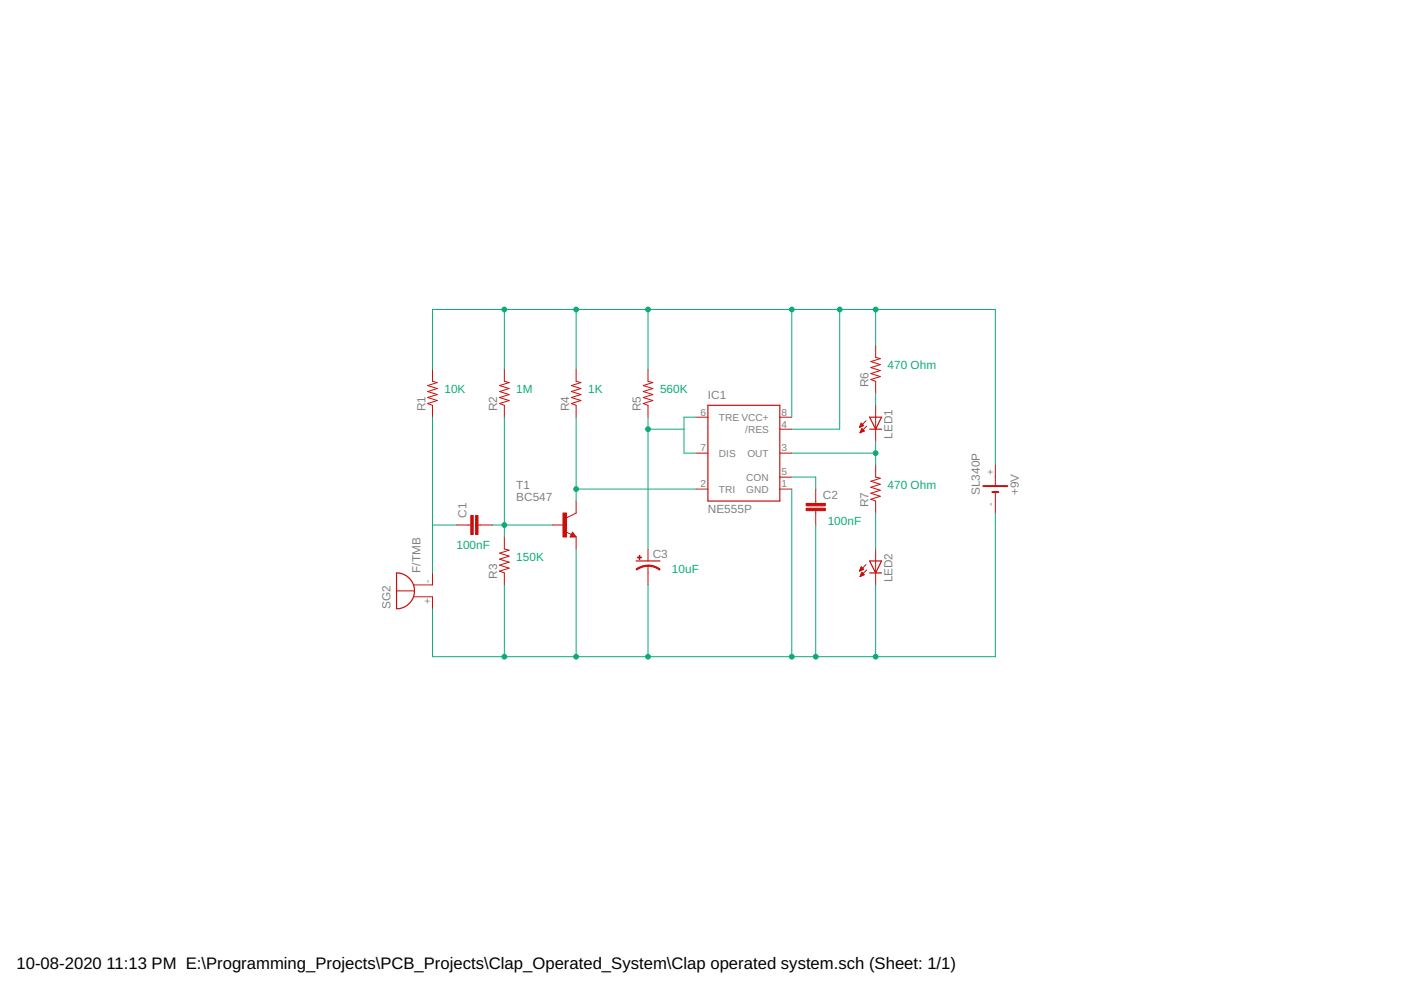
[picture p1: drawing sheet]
<?xml version="1.0" encoding="utf-8"?>
<!DOCTYPE eagle SYSTEM "eagle.dtd">
<!--
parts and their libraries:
SparkFun-AnalogIC: Licensing: CC v3.0 Share-Alike You are welcome to use this library for commercial purposes.
-->
<eagle version="9.6.2">
<drawing>
<settings>
<setting alwaysvectorfont="no"/>
<setting keepoldvectorfont="yes"/>
<setting verticaltext="up"/>
</settings>
<grid distance="0.1" unitdist="inch" unit="inch" style="lines" multiple="1" display="no" altdistance="0.01" altunitdist="inch" altunit="inch"/>
<schematic xreflabel="%F%N/%S.%C%R" xrefpart="/%S.%C%R">
<libraries>
<library name="SparkFun-AnalogIC">
<symbols>
<symbol name="NE555">
<wire x1="-7.62" y1="10.16" x2="-7.62" y2="-10.16" width="0.254" layer="94"/>
<wire x1="-7.62" y1="-10.16" x2="7.62" y2="-10.16" width="0.254" layer="94"/>
<wire x1="7.62" y1="-10.16" x2="7.62" y2="10.16" width="0.254" layer="94"/>
<wire x1="7.62" y1="10.16" x2="-7.62" y2="10.16" width="0.254" layer="94"/>
<text x="-7.62" y="11.43" size="1.778" layer="95">&gt;NAME</text>
<text x="-7.62" y="-12.7" size="1.778" layer="96">&gt;VALUE</text>
<pin name="TRE" x="-10.16" y="7.62" length="short" direction="in"/>
<pin name="OUT" x="10.16" y="0" length="short" direction="out" rot="R180"/>
<pin name="DIS" x="-10.16" y="0" length="short" direction="in"/>
<pin name="TRI" x="-10.16" y="-7.62" length="short" direction="in"/>
<pin name="VCC+" x="10.16" y="7.62" length="short" direction="pwr" rot="R180"/>
<pin name="GND" x="10.16" y="-7.62" length="short" direction="pwr" rot="R180"/>
<pin name="CON" x="10.16" y="-5.08" length="short" direction="in" rot="R180"/>
<pin name="/RES" x="10.16" y="5.08" length="short" direction="in" rot="R180"/>
</symbol>
</symbols>
<devicesets>
<deviceset name="NE555" prefix="IC">
<gates>
<gate name="G$1" symbol="NE555" x="60.96" y="-27.94"/>
</gates>
<devices>
<device name="P" package="DIL-08">
<connects>
<connect gate="G$1" pin="/RES" pad="4"/>
<connect gate="G$1" pin="CON" pad="5"/>
<connect gate="G$1" pin="DIS" pad="7"/>
<connect gate="G$1" pin="GND" pad="1"/>
<connect gate="G$1" pin="OUT" pad="3"/>
<connect gate="G$1" pin="TRE" pad="6"/>
<connect gate="G$1" pin="TRI" pad="2"/>
<connect gate="G$1" pin="VCC+" pad="8"/>
</connects>
<technologies>
<technology name="">
<attribute name="MF" value="Arrow Electronics" constant="no"/>
<attribute name="MPN" value="NE555N" constant="no"/>
<attribute name="OC_FARNELL" value="1467742" constant="no"/>
<attribute name="OC_NEWARK" value="89K1486" constant="no"/>
</technology>
</technologies>
</device>
<device name="D" package="SO08">
<connects>
<connect gate="G$1" pin="/RES" pad="4"/>
<connect gate="G$1" pin="CON" pad="5"/>
<connect gate="G$1" pin="DIS" pad="7"/>
<connect gate="G$1" pin="GND" pad="1"/>
<connect gate="G$1" pin="OUT" pad="3"/>
<connect gate="G$1" pin="TRE" pad="6"/>
<connect gate="G$1" pin="TRI" pad="2"/>
<connect gate="G$1" pin="VCC+" pad="8"/>
</connects>
<technologies>
<technology name=""/>
</technologies>
</device>
</devices>
</deviceset>
</devicesets>
</library>
<library name="SparkFun-Capacitors">
<symbols>
<symbol name="CAP">
<wire x1="0" y1="2.54" x2="0" y2="2.032" width="0.1524" layer="94"/>
<wire x1="0" y1="0" x2="0" y2="0.508" width="0.1524" layer="94"/>
<text x="1.524" y="2.921" size="1.778" layer="95">&gt;NAME</text>
<text x="1.524" y="-2.159" size="1.778" layer="96">&gt;VALUE</text>
<rectangle x1="-2.032" y1="0.508" x2="2.032" y2="1.016" layer="94"/>
<rectangle x1="-2.032" y1="1.524" x2="2.032" y2="2.032" layer="94"/>
<pin name="1" x="0" y="5.08" visible="off" length="short" direction="pas" swaplevel="1" rot="R270"/>
<pin name="2" x="0" y="-2.54" visible="off" length="short" direction="pas" swaplevel="1" rot="R90"/>
</symbol>
<symbol name="CAP_POL">
<wire x1="-2.54" y1="0" x2="2.54" y2="0" width="0.254" layer="94"/>
<wire x1="0" y1="-1.016" x2="0" y2="-2.54" width="0.1524" layer="94"/>
<wire x1="0" y1="-1" x2="2.4892" y2="-1.8542" width="0.254" layer="94" curve="-37.878202" cap="flat"/>
<wire x1="-2.4669" y1="-1.8504" x2="0" y2="-1.0161" width="0.254" layer="94" curve="-37.376341" cap="flat"/>
<text x="1.016" y="0.635" size="1.778" layer="95">&gt;NAME</text>
<text x="1.016" y="-4.191" size="1.778" layer="96">&gt;VALUE</text>
<rectangle x1="-2.253" y1="0.668" x2="-1.364" y2="0.795" layer="94"/>
<rectangle x1="-1.872" y1="0.287" x2="-1.745" y2="1.176" layer="94"/>
<pin name="+" x="0" y="2.54" visible="off" length="short" direction="pas" swaplevel="1" rot="R270"/>
<pin name="-" x="0" y="-5.08" visible="off" length="short" direction="pas" swaplevel="1" rot="R90"/>
</symbol>
</symbols>
<devicesets>
<deviceset name="0.1UF-50V-20%(PTH)" prefix="C" uservalue="yes">
<gates>
<gate name="G$1" symbol="CAP" x="0" y="-2.54"/>
</gates>
<devices>
<device name="KIT-EZ" package="CAP-PTH-SMALL-KIT">
<connects>
<connect gate="G$1" pin="1" pad="1"/>
<connect gate="G$1" pin="2" pad="2"/>
</connects>
<technologies>
<technology name="">
<attribute name="PROD_ID" value="CAP-08370" constant="no"/>
</technology>
</technologies>
</device>
</devices>
</deviceset>
<deviceset name="CAP_POL" prefix="C" uservalue="yes">
<gates>
<gate name="G$1" symbol="CAP_POL" x="0" y="0"/>
</gates>
<devices>
<device name="1206" package="EIA3216">
<connects>
<connect gate="G$1" pin="+" pad="A"/>
<connect gate="G$1" pin="-" pad="C"/>
</connects>
<technologies>
<technology name=""/>
</technologies>
</device>
<device name="3528" package="EIA3528">
<connects>
<connect gate="G$1" pin="+" pad="A"/>
<connect gate="G$1" pin="-" pad="C"/>
</connects>
<technologies>
<technology name=""/>
</technologies>
</device>
<device name="PTH1" package="CPOL-RADIAL-100UF-25V">
<connects>
<connect gate="G$1" pin="+" pad="1"/>
<connect gate="G$1" pin="-" pad="2"/>
</connects>
<technologies>
<technology name=""/>
</technologies>
</device>
<device name="PTH2" package="CPOL-RADIAL-10UF-25V">
<connects>
<connect gate="G$1" pin="+" pad="1"/>
<connect gate="G$1" pin="-" pad="2"/>
</connects>
<technologies>
<technology name=""/>
</technologies>
</device>
<device name="7343" package="EIA7343">
<connects>
<connect gate="G$1" pin="+" pad="A"/>
<connect gate="G$1" pin="-" pad="C"/>
</connects>
<technologies>
<technology name=""/>
</technologies>
</device>
<device name="G" package="PANASONIC_G">
<connects>
<connect gate="G$1" pin="+" pad="+"/>
<connect gate="G$1" pin="-" pad="-"/>
</connects>
<technologies>
<technology name=""/>
</technologies>
</device>
<device name="E" package="PANASONIC_E">
<connects>
<connect gate="G$1" pin="+" pad="+"/>
<connect gate="G$1" pin="-" pad="-"/>
</connects>
<technologies>
<technology name=""/>
</technologies>
</device>
<device name="C" package="PANASONIC_C">
<connects>
<connect gate="G$1" pin="+" pad="+"/>
<connect gate="G$1" pin="-" pad="-"/>
</connects>
<technologies>
<technology name=""/>
</technologies>
</device>
<device name="F80" package="NIPPON_F80">
<connects>
<connect gate="G$1" pin="+" pad="+"/>
<connect gate="G$1" pin="-" pad="-"/>
</connects>
<technologies>
<technology name=""/>
</technologies>
</device>
<device name="D" package="PANASONIC_D">
<connects>
<connect gate="G$1" pin="+" pad="+"/>
<connect gate="G$1" pin="-" pad="-"/>
</connects>
<technologies>
<technology name=""/>
</technologies>
</device>
<device name="PTH3" package="CPOL-RADIAL-1000UF-63V">
<connects>
<connect gate="G$1" pin="+" pad="1"/>
<connect gate="G$1" pin="-" pad="2"/>
</connects>
<technologies>
<technology name=""/>
</technologies>
</device>
<device name="PTH4" package="CPOL-RADIAL-1000UF-25V">
<connects>
<connect gate="G$1" pin="+" pad="1"/>
<connect gate="G$1" pin="-" pad="2"/>
</connects>
<technologies>
<technology name=""/>
</technologies>
</device>
<device name="SMD" package="VISHAY_C">
<connects>
<connect gate="G$1" pin="+" pad="+"/>
<connect gate="G$1" pin="-" pad="-"/>
</connects>
<technologies>
<technology name=""/>
</technologies>
</device>
<device name="H13" package="PANASONIC_H13">
<connects>
<connect gate="G$1" pin="+" pad="+"/>
<connect gate="G$1" pin="-" pad="-"/>
</connects>
<technologies>
<technology name=""/>
</technologies>
</device>
<device name="6032" package="EIA6032">
<connects>
<connect gate="G$1" pin="+" pad="P$1"/>
<connect gate="G$1" pin="-" pad="P$2"/>
</connects>
<technologies>
<technology name=""/>
</technologies>
</device>
<device name="EN_J2" package="EN_J2">
<connects>
<connect gate="G$1" pin="+" pad="+"/>
<connect gate="G$1" pin="-" pad="-"/>
</connects>
<technologies>
<technology name=""/>
</technologies>
</device>
<device name="3528-KIT" package="EIA3528-KIT">
<connects>
<connect gate="G$1" pin="+" pad="A"/>
<connect gate="G$1" pin="-" pad="C"/>
</connects>
<technologies>
<technology name=""/>
</technologies>
</device>
<device name="1206-KIT" package="EIA3216-KIT">
<connects>
<connect gate="G$1" pin="+" pad="A"/>
<connect gate="G$1" pin="-" pad="C"/>
</connects>
<technologies>
<technology name=""/>
</technologies>
</device>
</devices>
</deviceset>
</devicesets>
</library>
<library name="SparkFun-Resistors">
<symbols>
<symbol name="RESISTOR">
<wire x1="-2.54" y1="0" x2="-2.159" y2="1.016" width="0.1524" layer="94"/>
<wire x1="-2.159" y1="1.016" x2="-1.524" y2="-1.016" width="0.1524" layer="94"/>
<wire x1="-1.524" y1="-1.016" x2="-0.889" y2="1.016" width="0.1524" layer="94"/>
<wire x1="-0.889" y1="1.016" x2="-0.254" y2="-1.016" width="0.1524" layer="94"/>
<wire x1="-0.254" y1="-1.016" x2="0.381" y2="1.016" width="0.1524" layer="94"/>
<wire x1="0.381" y1="1.016" x2="1.016" y2="-1.016" width="0.1524" layer="94"/>
<wire x1="1.016" y1="-1.016" x2="1.651" y2="1.016" width="0.1524" layer="94"/>
<wire x1="1.651" y1="1.016" x2="2.286" y2="-1.016" width="0.1524" layer="94"/>
<wire x1="2.286" y1="-1.016" x2="2.54" y2="0" width="0.1524" layer="94"/>
<text x="-3.81" y="1.4986" size="1.778" layer="95">&gt;NAME</text>
<text x="-3.81" y="-3.302" size="1.778" layer="96">&gt;VALUE</text>
<pin name="2" x="5.08" y="0" visible="off" length="short" direction="pas" swaplevel="1" rot="R180"/>
<pin name="1" x="-5.08" y="0" visible="off" length="short" direction="pas" swaplevel="1"/>
</symbol>
</symbols>
<devicesets>
<deviceset name="10KOHM1/6W5%(PTH)" prefix="R" uservalue="yes">
<gates>
<gate name="G$1" symbol="RESISTOR" x="0" y="0"/>
</gates>
<devices>
<device name="KIT" package="AXIAL-0.3-KIT">
<connects>
<connect gate="G$1" pin="1" pad="P$1"/>
<connect gate="G$1" pin="2" pad="P$2"/>
</connects>
<technologies>
<technology name="">
<attribute name="PROD_ID" value="RES-08375" constant="no"/>
</technology>
</technologies>
</device>
</devices>
</deviceset>
</devicesets>
</library>
<library name="SparkFun-LED">
<symbols>
<symbol name="LED">
<wire x1="1.27" y1="0" x2="0" y2="-2.54" width="0.254" layer="94"/>
<wire x1="0" y1="-2.54" x2="-1.27" y2="0" width="0.254" layer="94"/>
<wire x1="1.27" y1="-2.54" x2="0" y2="-2.54" width="0.254" layer="94"/>
<wire x1="0" y1="-2.54" x2="-1.27" y2="-2.54" width="0.254" layer="94"/>
<wire x1="1.27" y1="0" x2="0" y2="0" width="0.254" layer="94"/>
<wire x1="0" y1="0" x2="-1.27" y2="0" width="0.254" layer="94"/>
<wire x1="0" y1="0" x2="0" y2="-2.54" width="0.1524" layer="94"/>
<wire x1="-2.032" y1="-0.762" x2="-3.429" y2="-2.159" width="0.1524" layer="94"/>
<wire x1="-1.905" y1="-1.905" x2="-3.302" y2="-3.302" width="0.1524" layer="94"/>
<text x="3.556" y="-4.572" size="1.778" layer="95" rot="R90">&gt;NAME</text>
<text x="5.715" y="-4.572" size="1.778" layer="96" rot="R90">&gt;VALUE</text>
<pin name="C" x="0" y="-5.08" visible="off" length="short" direction="pas" rot="R90"/>
<pin name="A" x="0" y="2.54" visible="off" length="short" direction="pas" rot="R270"/>
<polygon width="0.1524" layer="94">
<vertex x="-3.429" y="-2.159"/>
<vertex x="-3.048" y="-1.27"/>
<vertex x="-2.54" y="-1.778"/>
</polygon>
<polygon width="0.1524" layer="94">
<vertex x="-3.302" y="-3.302"/>
<vertex x="-2.921" y="-2.413"/>
<vertex x="-2.413" y="-2.921"/>
</polygon>
</symbol>
</symbols>
<devicesets>
<deviceset name="LED" prefix="LED" uservalue="yes">
<gates>
<gate name="G$1" symbol="LED" x="0" y="0"/>
</gates>
<devices>
<device name="5MM" package="LED5MM">
<connects>
<connect gate="G$1" pin="A" pad="A"/>
<connect gate="G$1" pin="C" pad="K"/>
</connects>
<technologies>
<technology name=""/>
</technologies>
</device>
<device name="3MM" package="LED3MM">
<connects>
<connect gate="G$1" pin="A" pad="A"/>
<connect gate="G$1" pin="C" pad="K"/>
</connects>
<technologies>
<technology name=""/>
</technologies>
</device>
<device name="1206" package="LED-1206">
<connects>
<connect gate="G$1" pin="A" pad="A"/>
<connect gate="G$1" pin="C" pad="C"/>
</connects>
<technologies>
<technology name=""/>
</technologies>
</device>
<device name="0603" package="LED-0603">
<connects>
<connect gate="G$1" pin="A" pad="A"/>
<connect gate="G$1" pin="C" pad="C"/>
</connects>
<technologies>
<technology name=""/>
</technologies>
</device>
<device name="10MM" package="LED10MM">
<connects>
<connect gate="G$1" pin="A" pad="A"/>
<connect gate="G$1" pin="C" pad="C"/>
</connects>
<technologies>
<technology name=""/>
</technologies>
</device>
<device name="-FKIT-1206" package="FKIT-LED-1206">
<connects>
<connect gate="G$1" pin="A" pad="A"/>
<connect gate="G$1" pin="C" pad="C"/>
</connects>
<technologies>
<technology name=""/>
</technologies>
</device>
<device name="-3MM-NO_SILK" package="LED3MM-NS">
<connects>
<connect gate="G$1" pin="A" pad="A"/>
<connect gate="G$1" pin="C" pad="K"/>
</connects>
<technologies>
<technology name=""/>
</technologies>
</device>
<device name="5MM-KIT" package="LED5MM-KIT">
<connects>
<connect gate="G$1" pin="A" pad="A"/>
<connect gate="G$1" pin="C" pad="K"/>
</connects>
<technologies>
<technology name=""/>
</technologies>
</device>
<device name="1206-BOTTOM" package="LED-1206-BOTTOM">
<connects>
<connect gate="G$1" pin="A" pad="A"/>
<connect gate="G$1" pin="C" pad="C"/>
</connects>
<technologies>
<technology name=""/>
</technologies>
</device>
</devices>
</deviceset>
</devicesets>
</library>
<library name="buzzer">
<symbols>
<symbol name="B">
<wire x1="-2.54" y1="5.08" x2="5.08" y2="5.08" width="0.254" layer="94" curve="180"/>
<wire x1="-2.54" y1="5.08" x2="1.27" y2="5.08" width="0.254" layer="94"/>
<wire x1="1.27" y1="1.27" x2="1.27" y2="5.08" width="0.1524" layer="94"/>
<wire x1="1.27" y1="5.08" x2="5.08" y2="5.08" width="0.254" layer="94"/>
<wire x1="2.54" y1="-2.54" x2="2.54" y2="1.397" width="0.1524" layer="94"/>
<wire x1="0" y1="-2.54" x2="0" y2="1.397" width="0.1524" layer="94"/>
<text x="-2.54" y="6.35" size="1.778" layer="95">&gt;NAME</text>
<text x="5.08" y="0" size="1.778" layer="96">&gt;VALUE</text>
<pin name="-" x="5.08" y="-2.54" visible="pad" length="short" direction="pas" rot="R180"/>
<pin name="+" x="-2.54" y="-2.54" visible="pad" length="short" direction="pas"/>
</symbol>
</symbols>
<devicesets>
<deviceset name="F/TMB" prefix="SG">
<gates>
<gate name="1" symbol="B" x="0" y="0"/>
</gates>
<devices>
<device name="" package="F/TMB">
<connects>
<connect gate="1" pin="+" pad="+"/>
<connect gate="1" pin="-" pad="-"/>
</connects>
<technologies>
<technology name="">
<attribute name="MF" value="" constant="no"/>
<attribute name="MPN" value="" constant="no"/>
<attribute name="OC_FARNELL" value="unknown" constant="no"/>
<attribute name="OC_NEWARK" value="unknown" constant="no"/>
</technology>
</technologies>
</device>
</devices>
</deviceset>
</devicesets>
</library>
<library name="battery">
<symbols>
<symbol name="1V2">
<wire x1="-0.635" y1="0.635" x2="-0.635" y2="0" width="0.4064" layer="94"/>
<wire x1="-2.54" y1="0" x2="-0.635" y2="0" width="0.1524" layer="94"/>
<wire x1="-0.635" y1="0" x2="-0.635" y2="-0.635" width="0.4064" layer="94"/>
<wire x1="0.635" y1="2.54" x2="0.635" y2="0" width="0.4064" layer="94"/>
<wire x1="0.635" y1="0" x2="2.54" y2="0" width="0.1524" layer="94"/>
<wire x1="0.635" y1="0" x2="0.635" y2="-2.54" width="0.4064" layer="94"/>
<text x="-1.27" y="3.175" size="1.778" layer="95">&gt;NAME</text>
<text x="-1.27" y="-5.08" size="1.778" layer="96">&gt;VALUE</text>
<pin name="+" x="5.08" y="0" visible="pad" length="short" direction="pas" rot="R180"/>
<pin name="-" x="-5.08" y="0" visible="pad" length="short" direction="pas"/>
</symbol>
</symbols>
<devicesets>
<deviceset name="SL340P" prefix="G">
<gates>
<gate name="G$1" symbol="1V2" x="0" y="0"/>
</gates>
<devices>
<device name="" package="SL-340/P3.6V">
<connects>
<connect gate="G$1" pin="+" pad="+"/>
<connect gate="G$1" pin="-" pad="-"/>
</connects>
<technologies>
<technology name=""/>
</technologies>
</device>
</devices>
</deviceset>
</devicesets>
</library>
<library name="transistor">
<symbols>
<symbol name="NPN">
<wire x1="2.54" y1="2.54" x2="0.508" y2="1.524" width="0.1524" layer="94"/>
<wire x1="1.778" y1="-1.524" x2="2.54" y2="-2.54" width="0.1524" layer="94"/>
<wire x1="2.54" y1="-2.54" x2="1.27" y2="-2.54" width="0.1524" layer="94"/>
<wire x1="1.27" y1="-2.54" x2="1.778" y2="-1.524" width="0.1524" layer="94"/>
<wire x1="1.54" y1="-2.04" x2="0.308" y2="-1.424" width="0.1524" layer="94"/>
<wire x1="1.524" y1="-2.413" x2="2.286" y2="-2.413" width="0.254" layer="94"/>
<wire x1="2.286" y1="-2.413" x2="1.778" y2="-1.778" width="0.254" layer="94"/>
<wire x1="1.778" y1="-1.778" x2="1.524" y2="-2.286" width="0.254" layer="94"/>
<wire x1="1.524" y1="-2.286" x2="1.905" y2="-2.286" width="0.254" layer="94"/>
<wire x1="1.905" y1="-2.286" x2="1.778" y2="-2.032" width="0.254" layer="94"/>
<text x="-10.16" y="7.62" size="1.778" layer="95">&gt;NAME</text>
<text x="-10.16" y="5.08" size="1.778" layer="96">&gt;VALUE</text>
<rectangle x1="-0.254" y1="-2.54" x2="0.508" y2="2.54" layer="94"/>
<pin name="B" x="-2.54" y="0" visible="off" length="short" direction="pas" swaplevel="1"/>
<pin name="E" x="2.54" y="-5.08" visible="off" length="short" direction="pas" swaplevel="3" rot="R90"/>
<pin name="C" x="2.54" y="5.08" visible="off" length="short" direction="pas" swaplevel="2" rot="R270"/>
</symbol>
</symbols>
<devicesets>
<deviceset name="BC547" prefix="T">
<gates>
<gate name="G$1" symbol="NPN" x="0" y="0"/>
</gates>
<devices>
<device name="" package="TO92">
<connects>
<connect gate="G$1" pin="B" pad="2"/>
<connect gate="G$1" pin="C" pad="3"/>
<connect gate="G$1" pin="E" pad="1"/>
</connects>
<package3dinstances>
<package3dinstance package3d_urn="urn:adsk.eagle:package:29893/2"/>
</package3dinstances>
<technologies>
<technology name=""/>
</technologies>
</device>
</devices>
</deviceset>
</devicesets>
</library>
</libraries>
<attributes>
</attributes>
<variantdefs>
</variantdefs>
<classes>
<class number="0" name="default" width="0" drill="0">
</class>
</classes>
<parts>
<part name="IC1" library="SparkFun-AnalogIC" deviceset="NE555" device="P"/>
<part name="C1" library="SparkFun-Capacitors" deviceset="0.1UF-50V-20%(PTH)" device="KIT-EZ"/>
<part name="C2" library="SparkFun-Capacitors" deviceset="0.1UF-50V-20%(PTH)" device="KIT-EZ"/>
<part name="C3" library="SparkFun-Capacitors" deviceset="CAP_POL" device="PTH1"/>
<part name="R1" library="SparkFun-Resistors" deviceset="10KOHM1/6W5%(PTH)" device="KIT"/>
<part name="R2" library="SparkFun-Resistors" deviceset="10KOHM1/6W5%(PTH)" device="KIT"/>
<part name="R3" library="SparkFun-Resistors" deviceset="10KOHM1/6W5%(PTH)" device="KIT"/>
<part name="R4" library="SparkFun-Resistors" deviceset="10KOHM1/6W5%(PTH)" device="KIT"/>
<part name="R6" library="SparkFun-Resistors" deviceset="10KOHM1/6W5%(PTH)" device="KIT"/>
<part name="R7" library="SparkFun-Resistors" deviceset="10KOHM1/6W5%(PTH)" device="KIT"/>
<part name="LED1" library="SparkFun-LED" deviceset="LED" device="5MM"/>
<part name="LED2" library="SparkFun-LED" deviceset="LED" device="5MM"/>
<part name="R5" library="SparkFun-Resistors" deviceset="10KOHM1/6W5%(PTH)" device="KIT"/>
<part name="SG2" library="buzzer" deviceset="F/TMB" device=""/>
<part name="+9V" library="battery" deviceset="SL340P" device=""/>
<part name="T1" library="transistor" deviceset="BC547" device="" package3d_urn="urn:adsk.eagle:package:29893/2"/>
</parts>
<sheets>
<sheet>
<plain>
<text x="15.24" y="60.96" size="1.778" layer="91">10K</text>
<text x="30.48" y="60.96" size="1.778" layer="91">1M</text>
<text x="45.72" y="60.96" size="1.778" layer="91">1K</text>
<text x="30.48" y="25.4" size="1.778" layer="91">150K</text>
<text x="60.96" y="60.96" size="1.778" layer="91">560K</text>
<text x="109.22" y="66.04" size="1.778" layer="91">470 Ohm</text>
<text x="109.22" y="40.64" size="1.778" layer="91">470 Ohm</text>
<text x="63.5" y="22.86" size="1.778" layer="91">10uF</text>
<text x="17.78" y="27.94" size="1.778" layer="91">100nF</text>
<text x="96.52" y="33.02" size="1.778" layer="91">100nF</text>
</plain>
<instances>
<instance part="IC1" gate="G$1" x="78.74" y="48.26" smashed="yes">
<attribute name="NAME" x="71.12" y="59.69" size="1.778" layer="95"/>
<attribute name="VALUE" x="71.12" y="35.56" size="1.778" layer="96"/>
</instance>
<instance part="C1" gate="G$1" x="22.86" y="33.02" smashed="yes" rot="R90">
<attribute name="NAME" x="19.939" y="34.544" size="1.778" layer="95" rot="R90"/>
<attribute name="VALUE" x="25.019" y="34.544" size="1.778" layer="96" rot="R90"/>
</instance>
<instance part="C2" gate="G$1" x="93.98" y="35.56" smashed="yes">
<attribute name="NAME" x="95.504" y="38.481" size="1.778" layer="95"/>
<attribute name="VALUE" x="95.504" y="33.401" size="1.778" layer="96"/>
</instance>
<instance part="C3" gate="G$1" x="58.42" y="25.4" smashed="yes">
<attribute name="NAME" x="59.436" y="26.035" size="1.778" layer="95"/>
<attribute name="VALUE" x="59.436" y="21.209" size="1.778" layer="96"/>
</instance>
<instance part="R1" gate="G$1" x="12.7" y="60.96" smashed="yes" rot="R90">
<attribute name="NAME" x="11.2014" y="57.15" size="1.778" layer="95" rot="R90"/>
<attribute name="VALUE" x="16.002" y="57.15" size="1.778" layer="96" rot="R90"/>
</instance>
<instance part="R2" gate="G$1" x="27.94" y="60.96" smashed="yes" rot="R90">
<attribute name="NAME" x="26.4414" y="57.15" size="1.778" layer="95" rot="R90"/>
<attribute name="VALUE" x="31.242" y="57.15" size="1.778" layer="96" rot="R90"/>
</instance>
<instance part="R3" gate="G$1" x="27.94" y="25.4" smashed="yes" rot="R90">
<attribute name="NAME" x="26.4414" y="21.59" size="1.778" layer="95" rot="R90"/>
<attribute name="VALUE" x="31.242" y="21.59" size="1.778" layer="96" rot="R90"/>
</instance>
<instance part="R4" gate="G$1" x="43.18" y="60.96" smashed="yes" rot="R90">
<attribute name="NAME" x="41.6814" y="57.15" size="1.778" layer="95" rot="R90"/>
<attribute name="VALUE" x="46.482" y="57.15" size="1.778" layer="96" rot="R90"/>
</instance>
<instance part="R6" gate="G$1" x="106.68" y="66.04" smashed="yes" rot="R90">
<attribute name="NAME" x="105.1814" y="62.23" size="1.778" layer="95" rot="R90"/>
<attribute name="VALUE" x="109.982" y="62.23" size="1.778" layer="96" rot="R90"/>
</instance>
<instance part="R7" gate="G$1" x="106.68" y="40.64" smashed="yes" rot="R90">
<attribute name="NAME" x="105.1814" y="36.83" size="1.778" layer="95" rot="R90"/>
<attribute name="VALUE" x="109.982" y="36.83" size="1.778" layer="96" rot="R90"/>
</instance>
<instance part="LED1" gate="G$1" x="106.68" y="55.88" smashed="yes">
<attribute name="NAME" x="110.236" y="51.308" size="1.778" layer="95" rot="R90"/>
<attribute name="VALUE" x="112.395" y="51.308" size="1.778" layer="96" rot="R90"/>
</instance>
<instance part="LED2" gate="G$1" x="106.68" y="25.4" smashed="yes">
<attribute name="NAME" x="110.236" y="20.828" size="1.778" layer="95" rot="R90"/>
<attribute name="VALUE" x="112.395" y="20.828" size="1.778" layer="96" rot="R90"/>
</instance>
<instance part="R5" gate="G$1" x="58.42" y="60.96" smashed="yes" rot="R90">
<attribute name="NAME" x="56.9214" y="57.15" size="1.778" layer="95" rot="R90"/>
<attribute name="VALUE" x="61.722" y="57.15" size="1.778" layer="96" rot="R90"/>
</instance>
<instance part="SG2" gate="1" x="10.16" y="17.78" smashed="yes" rot="R90">
<attribute name="NAME" x="3.81" y="15.24" size="1.778" layer="95" rot="R90"/>
<attribute name="VALUE" x="10.16" y="22.86" size="1.778" layer="96" rot="R90"/>
</instance>
<instance part="+9V" gate="G$1" x="132.08" y="40.64" smashed="yes" rot="MR90">
<attribute name="NAME" x="135.255" y="39.37" size="1.778" layer="95" rot="MR90"/>
<attribute name="VALUE" x="127" y="39.37" size="1.778" layer="96" rot="MR90"/>
</instance>
<instance part="T1" gate="G$1" x="40.64" y="33.02" smashed="yes">
<attribute name="NAME" x="30.48" y="40.64" size="1.778" layer="95"/>
<attribute name="VALUE" x="30.48" y="38.1" size="1.778" layer="96"/>
</instance>
</instances>
<busses>
</busses>
<nets>
<net name="N$1" class="0">
<segment>
<pinref part="R1" gate="G$1" pin="1"/>
<pinref part="C1" gate="G$1" pin="1"/>
<wire x1="12.7" y1="33.02" x2="12.7" y2="55.88" width="0.1524" layer="91"/>
<wire x1="17.78" y1="33.02" x2="12.7" y2="33.02" width="0.1524" layer="91"/>
<pinref part="SG2" gate="1" pin="-"/>
<wire x1="12.7" y1="22.86" x2="12.7" y2="33.02" width="0.1524" layer="91"/>
</segment>
</net>
<net name="N$2" class="0">
<segment>
<pinref part="R2" gate="G$1" pin="1"/>
<pinref part="R3" gate="G$1" pin="2"/>
<wire x1="27.94" y1="55.88" x2="27.94" y2="33.02" width="0.1524" layer="91"/>
<wire x1="27.94" y1="33.02" x2="27.94" y2="30.48" width="0.1524" layer="91"/>
<pinref part="C1" gate="G$1" pin="2"/>
<wire x1="25.4" y1="33.02" x2="27.94" y2="33.02" width="0.1524" layer="91"/>
<junction x="27.94" y="33.02"/>
<pinref part="T1" gate="G$1" pin="B"/>
<wire x1="27.94" y1="33.02" x2="38.1" y2="33.02" width="0.1524" layer="91"/>
</segment>
</net>
<net name="N$3" class="0">
<segment>
<pinref part="R4" gate="G$1" pin="1"/>
<wire x1="43.18" y1="55.88" x2="43.18" y2="40.64" width="0.1524" layer="91"/>
<pinref part="IC1" gate="G$1" pin="TRI"/>
<wire x1="43.18" y1="40.64" x2="68.58" y2="40.64" width="0.1524" layer="91"/>
<pinref part="T1" gate="G$1" pin="C"/>
<wire x1="43.18" y1="38.1" x2="43.18" y2="40.64" width="0.1524" layer="91"/>
<junction x="43.18" y="40.64"/>
</segment>
</net>
<net name="N$4" class="0">
<segment>
<pinref part="IC1" gate="G$1" pin="TRE"/>
<wire x1="68.58" y1="55.88" x2="66.04" y2="55.88" width="0.1524" layer="91"/>
<wire x1="66.04" y1="55.88" x2="66.04" y2="53.34" width="0.1524" layer="91"/>
<pinref part="IC1" gate="G$1" pin="DIS"/>
<wire x1="66.04" y1="53.34" x2="66.04" y2="48.26" width="0.1524" layer="91"/>
<wire x1="66.04" y1="48.26" x2="68.58" y2="48.26" width="0.1524" layer="91"/>
<pinref part="R5" gate="G$1" pin="1"/>
<wire x1="58.42" y1="55.88" x2="58.42" y2="53.34" width="0.1524" layer="91"/>
<pinref part="C3" gate="G$1" pin="+"/>
<wire x1="58.42" y1="53.34" x2="58.42" y2="27.94" width="0.1524" layer="91"/>
<wire x1="66.04" y1="53.34" x2="58.42" y2="53.34" width="0.1524" layer="91"/>
<junction x="58.42" y="53.34"/>
</segment>
</net>
<net name="N$5" class="0">
<segment>
<pinref part="IC1" gate="G$1" pin="CON"/>
<wire x1="88.9" y1="43.18" x2="93.98" y2="43.18" width="0.1524" layer="91"/>
<pinref part="C2" gate="G$1" pin="1"/>
<wire x1="93.98" y1="43.18" x2="93.98" y2="40.64" width="0.1524" layer="91"/>
</segment>
</net>
<net name="N$6" class="0">
<segment>
<pinref part="IC1" gate="G$1" pin="OUT"/>
<wire x1="88.9" y1="48.26" x2="106.68" y2="48.26" width="0.1524" layer="91"/>
<pinref part="LED1" gate="G$1" pin="C"/>
<wire x1="106.68" y1="48.26" x2="106.68" y2="50.8" width="0.1524" layer="91"/>
<pinref part="R7" gate="G$1" pin="2"/>
<wire x1="106.68" y1="48.26" x2="106.68" y2="45.72" width="0.1524" layer="91"/>
<junction x="106.68" y="48.26"/>
</segment>
</net>
<net name="N$7" class="0">
<segment>
<pinref part="R7" gate="G$1" pin="1"/>
<pinref part="LED2" gate="G$1" pin="A"/>
<wire x1="106.68" y1="35.56" x2="106.68" y2="27.94" width="0.1524" layer="91"/>
</segment>
</net>
<net name="N$9" class="0">
<segment>
<pinref part="LED1" gate="G$1" pin="A"/>
<pinref part="R6" gate="G$1" pin="1"/>
<wire x1="106.68" y1="58.42" x2="106.68" y2="60.96" width="0.1524" layer="91"/>
</segment>
</net>
<net name="N$8" class="0">
<segment>
<pinref part="R6" gate="G$1" pin="2"/>
<wire x1="106.68" y1="71.12" x2="106.68" y2="78.74" width="0.1524" layer="91"/>
<wire x1="106.68" y1="78.74" x2="99.06" y2="78.74" width="0.1524" layer="91"/>
<pinref part="R4" gate="G$1" pin="2"/>
<wire x1="99.06" y1="78.74" x2="88.9" y2="78.74" width="0.1524" layer="91"/>
<wire x1="88.9" y1="78.74" x2="58.42" y2="78.74" width="0.1524" layer="91"/>
<wire x1="58.42" y1="78.74" x2="43.18" y2="78.74" width="0.1524" layer="91"/>
<wire x1="43.18" y1="78.74" x2="43.18" y2="66.04" width="0.1524" layer="91"/>
<pinref part="R2" gate="G$1" pin="2"/>
<wire x1="27.94" y1="66.04" x2="27.94" y2="78.74" width="0.1524" layer="91"/>
<wire x1="27.94" y1="78.74" x2="43.18" y2="78.74" width="0.1524" layer="91"/>
<pinref part="R1" gate="G$1" pin="2"/>
<wire x1="12.7" y1="66.04" x2="12.7" y2="78.74" width="0.1524" layer="91"/>
<wire x1="12.7" y1="78.74" x2="27.94" y2="78.74" width="0.1524" layer="91"/>
<pinref part="IC1" gate="G$1" pin="VCC+"/>
<wire x1="88.9" y1="55.88" x2="88.9" y2="78.74" width="0.1524" layer="91"/>
<pinref part="IC1" gate="G$1" pin="/RES"/>
<wire x1="88.9" y1="53.34" x2="99.06" y2="53.34" width="0.1524" layer="91"/>
<wire x1="99.06" y1="53.34" x2="99.06" y2="78.74" width="0.1524" layer="91"/>
<junction x="27.94" y="78.74"/>
<junction x="43.18" y="78.74"/>
<pinref part="R5" gate="G$1" pin="2"/>
<wire x1="58.42" y1="66.04" x2="58.42" y2="78.74" width="0.1524" layer="91"/>
<junction x="58.42" y="78.74"/>
<junction x="88.9" y="78.74"/>
<junction x="99.06" y="78.74"/>
<junction x="106.68" y="78.74"/>
<pinref part="+9V" gate="G$1" pin="+"/>
<wire x1="106.68" y1="78.74" x2="132.08" y2="78.74" width="0.1524" layer="91"/>
<wire x1="132.08" y1="78.74" x2="132.08" y2="45.72" width="0.1524" layer="91"/>
</segment>
</net>
<net name="N$10" class="0">
<segment>
<wire x1="12.7" y1="5.08" x2="27.94" y2="5.08" width="0.1524" layer="91"/>
<wire x1="27.94" y1="5.08" x2="43.18" y2="5.08" width="0.1524" layer="91"/>
<wire x1="43.18" y1="5.08" x2="58.42" y2="5.08" width="0.1524" layer="91"/>
<wire x1="58.42" y1="5.08" x2="88.9" y2="5.08" width="0.1524" layer="91"/>
<pinref part="R3" gate="G$1" pin="1"/>
<wire x1="27.94" y1="20.32" x2="27.94" y2="5.08" width="0.1524" layer="91"/>
<pinref part="C3" gate="G$1" pin="-"/>
<wire x1="58.42" y1="20.32" x2="58.42" y2="5.08" width="0.1524" layer="91"/>
<pinref part="C2" gate="G$1" pin="2"/>
<wire x1="88.9" y1="5.08" x2="93.98" y2="5.08" width="0.1524" layer="91"/>
<wire x1="93.98" y1="5.08" x2="93.98" y2="33.02" width="0.1524" layer="91"/>
<pinref part="IC1" gate="G$1" pin="GND"/>
<wire x1="88.9" y1="40.64" x2="88.9" y2="5.08" width="0.1524" layer="91"/>
<pinref part="LED2" gate="G$1" pin="C"/>
<wire x1="106.68" y1="20.32" x2="106.68" y2="5.08" width="0.1524" layer="91"/>
<wire x1="106.68" y1="5.08" x2="93.98" y2="5.08" width="0.1524" layer="91"/>
<junction x="27.94" y="5.08"/>
<junction x="58.42" y="5.08"/>
<junction x="88.9" y="5.08"/>
<junction x="93.98" y="5.08"/>
<junction x="106.68" y="5.08"/>
<pinref part="SG2" gate="1" pin="+"/>
<wire x1="12.7" y1="15.24" x2="12.7" y2="5.08" width="0.1524" layer="91"/>
<pinref part="+9V" gate="G$1" pin="-"/>
<wire x1="106.68" y1="5.08" x2="132.08" y2="5.08" width="0.1524" layer="91"/>
<wire x1="132.08" y1="5.08" x2="132.08" y2="35.56" width="0.1524" layer="91"/>
<pinref part="T1" gate="G$1" pin="E"/>
<wire x1="43.18" y1="27.94" x2="43.18" y2="5.08" width="0.1524" layer="91"/>
<junction x="43.18" y="5.08"/>
</segment>
</net>
</nets>
</sheet>
</sheets>
</schematic>
</drawing>
<compatibility>
<note version="8.2" severity="warning">
Since Version 8.2, EAGLE supports online libraries. The ids
of those online libraries will not be understood (or retained)
with this version.
</note>
<note version="8.3" severity="warning">
Since Version 8.3, EAGLE supports URNs for individual library
assets (packages, symbols, and devices). The URNs of those assets
will not be understood (or retained) with this version.
</note>
<note version="8.3" severity="warning">
Since Version 8.3, EAGLE supports the association of 3D packages
with devices in libraries, schematics, and board files. Those 3D
packages will not be understood (or retained) with this version.
</note>
</compatibility>
</eagle>
